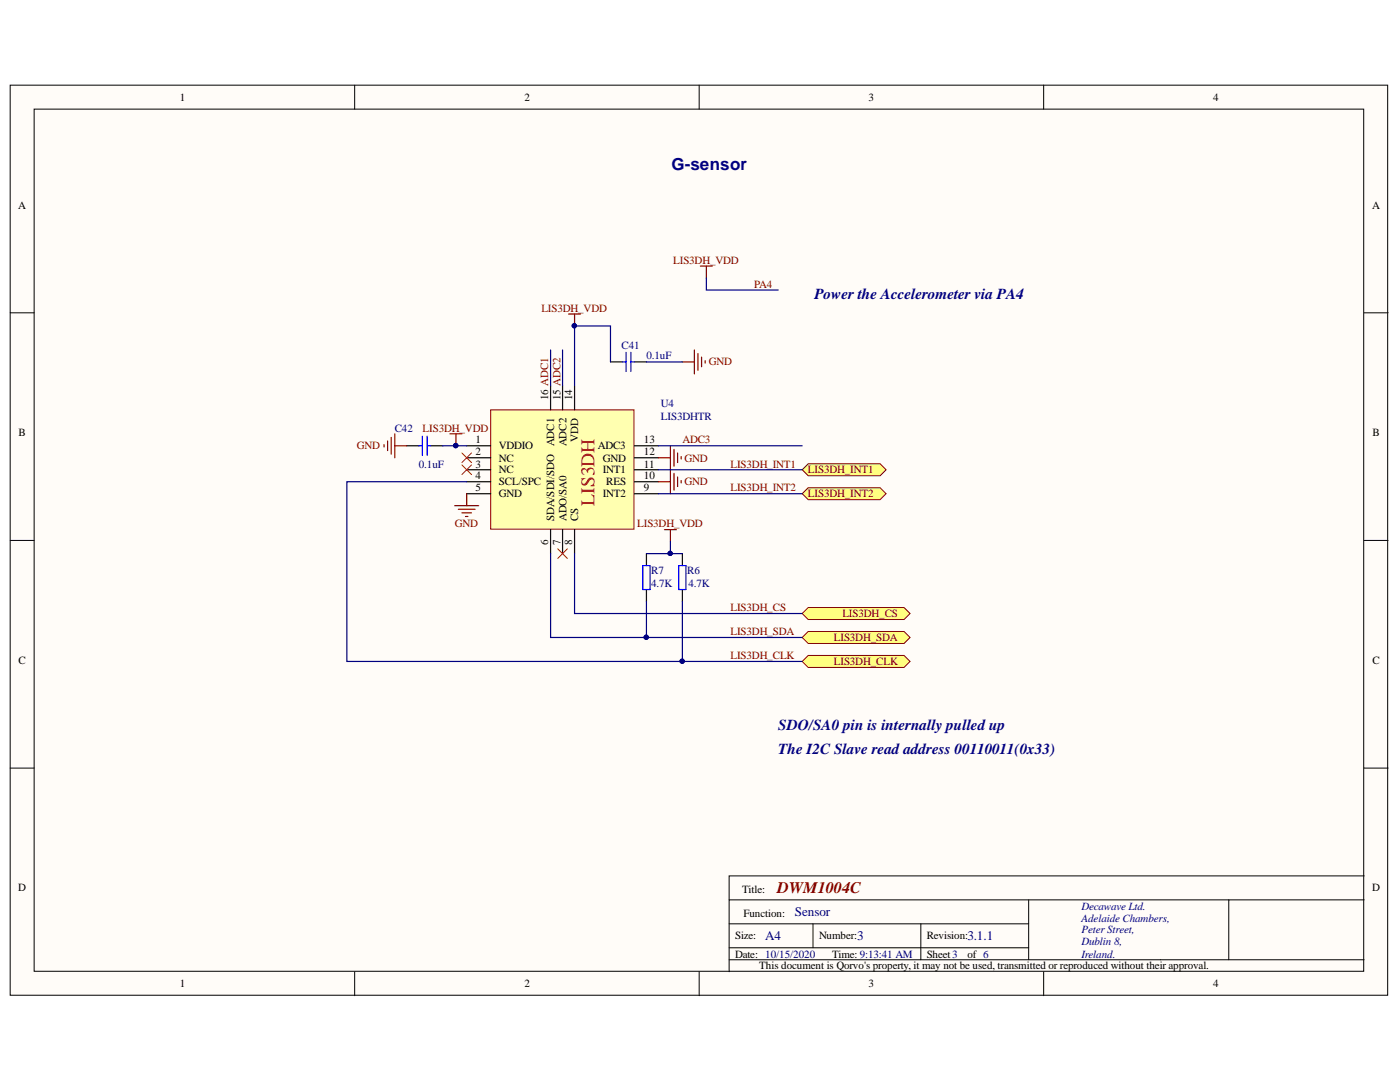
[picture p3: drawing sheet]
<svg xmlns="http://www.w3.org/2000/svg" width="279mm" height="216mm" viewBox="0 0 279 216" stroke-linecap="round" stroke-linejoin="round" font-family="sans-serif">
<g fill="#fffcf8" stroke="#000" stroke-width=".2">
<path d="M2 17h274.9v181.6h-274.9z"/>
<path d="M6.8 21.8h265.4v172h-265.4z"/>
</g>
<g fill="none" stroke="#000" stroke-width=".2">
<path d="M70.8 17v4.8M139.5 17v4.8M208.3 17v4.8M2 62.4h4.8M272.3 62.4h4.7M2 107.8h4.8M272.3 107.8h4.7M2 153.3h4.8M272.3 153.3h4.7M205.3 179.6v11.9M245.2 179.6h-99.7v14.3M272.3 179.6h-27.1v11.9"/>
<path d="M272.3 174.8h-126.8v4.8M70.8 193.9v4.8M139.5 193.9v4.8M145.5 184.3h59.8M145.5 191.5h126.8M145.5 189.1h59.8M162.3 184.3v4.8M183.8 184.3v7.2M208.3 193.9v4.8"/>
</g>
<path d="M97.9 81.8h28.6v23.8h-28.6z" fill="#ffffb0" stroke="#800000" stroke-width=".2"/>
<g fill="none" stroke="#000" stroke-width=".24">
<path d="M109.9 77v4.8M112.3 77v4.8M114.7 77v4.8M121.8 72.2h2.4M126.6 72.2h2.4M81.2 89h2.4M86 89h2.4M93.1 89h4.8M93.1 91.3h4.8M93.1 93.7h4.8M93.1 96.1h4.8M93.1 98.5h4.8"/>
<path d="M126.6 89h4.8M126.6 91.3h4.8M126.6 93.7h4.8M126.6 96.1h4.8M126.6 98.5h4.8M109.9 105.7v4.8M112.3 105.7v4.8M114.7 105.7v4.8"/>
</g>
<g fill="none" stroke="#800000" stroke-width=".24">
<path d="M113.5 62.7h2.4M114.7 62.7v2.3M136.2 72.2h2.4M138.6 69.8v4.8M139.3 70.5v3.4M140 71.3v1.9M140.7 72v.5M76.6 88.7v.5M77.4 88v1.9M78.1 87.3v3.3M78.8 86.6v4.7M78.8 89h2.4"/>
<path d="M93.1 98.5v2.4M131.4 91.3h2.4M131.4 96.1h2.4M133.8 89v9.5M134.5 89.7v3.3M134.5 94.5v3.3M135.2 90.4v1.9M135.2 95.2v1.9M135.9 91.1v.5M135.9 95.9v.5M90.7 100.9h4.8M91.5 101.6h3.3"/>
<path d="M92.2 102.3h1.9M92.9 103.1h.5"/>
</g>
<circle cx="114.6" cy="65" r=".43" fill="#000080" stroke="#000080" stroke-width=".2"/>
<path d="M124.2 72.2h.7M124.9 70.3v3.8M125.9 72.2h.7M125.9 70.3v3.8M83.6 89h.7M84.3 87v3.9M85.2 89h.8M85.2 87v3.9" fill="none" stroke="#00f" stroke-width=".24"/>
<path d="M92.2 90.4l1.9 1.9M92.2 92.8l1.9 1.9M94.1 90.4l-1.9 1.9M94.1 92.8l-1.9 1.9" fill="none" stroke="#f00" stroke-width=".2"/>
<g fill="#ffff80" stroke="#800000" stroke-width=".2">
<path d="M160.1 93.7l1.2-1.2h14.3l1.2 1.2-1.2 1.2h-14.3z" fill-rule="evenodd"/>
<path d="M160.1 98.5l1.2-1.2h14.3l1.2 1.2-1.2 1.2h-14.3z" fill-rule="evenodd"/>
<path d="M160.1 127.2l1.2-1.2h19.1l1.2 1.2-1.2 1.2h-19.1z" fill-rule="evenodd"/>
<path d="M160.1 132l1.2-1.2h19.1l1.2 1.2-1.2 1.2h-19.1z" fill-rule="evenodd"/>
</g>
<path d="M129 110.5v2.4M129 117.6v2.4M136.2 110.5v2.4M136.2 117.6v2.4" fill="none" stroke="#000" stroke-width=".24"/>
<path d="M128.3 112.9h1.4v4.7h-1.4zM135.5 112.9h1.4v4.7h-1.4z" fill="none" stroke="#00f" stroke-width=".24"/>
<path d="M160.1 122.4l1.2-1.2h19.1l1.2 1.2-1.2 1.2h-19.1z" fill-rule="evenodd" fill="#ffff80" stroke="#800000" stroke-width=".2"/>
<path d="M111.3 109.5l1.9 1.9M113.2 109.5l-1.9 1.9" fill="none" stroke="#f00" stroke-width=".2"/>
<path d="M139.8 53.1h2.4M141 53.1v2.4M89.8 86.6h2.4M91 86.6v2.4M132.6 105.7h2.4M133.8 105.7v2.4" fill="none" stroke="#800000" stroke-width=".24"/>
<g fill="#000080" stroke="#000080" stroke-width=".2">
<circle cx="90.9" cy="88.9" r=".43"/>
<circle cx="114.6" cy="65" r=".43"/>
<circle cx="136.1" cy="131.9" r=".43"/>
<circle cx="133.7" cy="110.4" r=".43"/>
<circle cx="129" cy="127.2" r=".43"/>
</g>
<g fill="none" stroke="#000080" stroke-width=".24">
<path d="M141 55.5v2.4h14.3M109.9 69.8v7.2M112.3 69.8v7.2M121.8 72.2v-7.2h-7.1v12M129 72.2h7.2M88.4 89h4.7M93.1 96.1h-23.9v35.9h90.9M131.4 89h28.7M131.4 93.7h28.7M131.4 98.5h28.7M109.9 110.5v16.7h19.1v-7.2M114.7 110.5v11.9h45.4"/>
<path d="M129 110.5h7.2M133.8 108.1v2.4M129 127.2h31.1M136.2 120v12"/>
</g>
<text font-size="3.9" fill="#f00" x="118.6" y="100.9" transform="rotate(-90 118.6 100.9)">LIS3DH</text>
<text font-size="3.4" fill="#000080" x="134" y="33.9">G-sensor</text>
<text font-size="3.2" fill="#800000" x="155.1" y="178.1">DWM1004C</text>
<g font-size="3" fill="#000080">
<text x="162.5" y="59.6">Power the Accelerometer via PA4</text>
<text x="155.3" y="145.6">SDO/SA0 pin is internally pulled up</text>
<text x="155.3" y="150.5">The I2C Slave read address 00110011(0x33)</text>
</g>
<g font-size="2.6" fill="#000080">
<text x="158.6" y="182.8">Sensor</text>
<text x="152.7" y="187.6">A4</text>
<text x="171.1" y="187.6">3</text>
<text x="193.1" y="187.6">3.1.1</text>
</g>
<g font-size="2.2">
<text x="35.9" y="20.1">1</text>
<text x="104.7" y="20.1">2</text>
<text x="173.4" y="20.1">3</text>
<text x="242.1" y="20.1">4</text>
<text x="3.6" y="41.6">A</text>
<text x="273.9" y="41.6">A</text>
<text x="109.4" y="79.8" transform="rotate(-90 109.4 79.8)">16 ADC1</text>
<text x="111.8" y="79.8" transform="rotate(-90 111.8 79.8)">15 ADC2</text>
<text x="114.2" y="79.8" transform="rotate(-90 114.2 79.8)">14</text>
<text x="3.7" y="87">B</text>
<text x="94.9" y="88.5">1</text>
<text x="99.6" y="89.7">VDDIO</text>
<text x="110.6" y="89.1" transform="rotate(-90 110.6 89.1)">ADC1</text>
<text x="113" y="89.1" transform="rotate(-90 113 89.1)">ADC2</text>
<text x="115.4" y="88.1" transform="rotate(-90 115.4 88.1)">VDD</text>
<text x="119.3" y="89.7">ADC3</text>
<text x="128.5" y="88.5">13</text>
<text x="273.9" y="87">B</text>
<text x="94.9" y="90.8">2</text>
<text x="94.9" y="93.3">3</text>
<text x="94.9" y="95.7">4</text>
<text x="99.6" y="92.1">NC</text>
<text x="99.6" y="94.5">NC</text>
<text x="120.3" y="94.5">INT1</text>
<text x="120.3" y="92.1">GND</text>
<text x="128.5" y="95.7">10</text>
<text x="128.5" y="93.3">11</text>
<text x="128.5" y="90.8">12</text>
<text x="94.9" y="98">5</text>
<text x="99.6" y="96.8">SCL/SPC</text>
<text x="99.6" y="99.2">GND</text>
<text x="120.3" y="99.2">INT2</text>
<text x="121" y="96.8">RES</text>
<text x="128.5" y="98">9</text>
<text x="110.6" y="104" transform="rotate(-90 110.6 104)">SDA/SDI/SDO</text>
<text x="113" y="104" transform="rotate(-90 113 104)">ADO/SA0</text>
<text x="115.4" y="104" transform="rotate(-90 115.4 104)">CS</text>
<text x="109.4" y="108.7" transform="rotate(-90 109.4 108.7)">6</text>
<text x="111.8" y="108.7" transform="rotate(-90 111.8 108.7)">7</text>
<text x="114.2" y="108.7" transform="rotate(-90 114.2 108.7)">8</text>
<text x="3.7" y="132.5">C</text>
<text x="273.9" y="132.5">C</text>
<text x="3.6" y="177.9">D</text>
<text x="148.1" y="178.1">Title:</text>
<text x="273.9" y="177.9">D</text>
<text x="148.4" y="183">Function:</text>
<text x="146.7" y="187.4">Size:</text>
<text x="146.7" y="191.1">Date: 10/15/2020</text>
<text x="163.5" y="187.4">Number:</text>
<text x="166.1" y="191.1">Time: 9:13:41 AM</text>
<text x="184.9" y="187.4">Revision:</text>
<text x="184.9" y="191.1">Sheet3</text>
<text x="193.1" y="191.1">of 6</text>
<text x="35.9" y="197">1</text>
<text x="104.7" y="197">2</text>
<text x="151.5" y="193.4">This document is Qorvo's property, it may not be used, transmitted or reproduced without their approval.</text>
<text x="173.4" y="197">3</text>
<text x="242.1" y="197">4</text>
</g>
<g font-size="2.2" fill="#800000">
<text x="134.3" y="52.6">LIS3DH_VDD</text>
<text x="150.5" y="57.4">PA4</text>
<text x="108" y="62.2">LIS3DH_VDD</text>
<text x="141.5" y="72.9">GND</text>
<text x="71.2" y="89.7">GND</text>
<text x="84.3" y="86.1">LIS3DH_VDD</text>
<text x="136.2" y="88.5">ADC3</text>
<text x="136.6" y="92.1">GND</text>
<text x="145.8" y="93.3">LIS3DH_INT1</text>
<text x="161.3" y="94.5">LIS3DH_INT1</text>
<text x="136.6" y="96.8">GND</text>
<text x="145.8" y="98">LIS3DH_INT2</text>
<text x="161.3" y="99.2">LIS3DH_INT2</text>
<text x="90.8" y="105.2">GND</text>
<text x="127.2" y="105.2">LIS3DH_VDD</text>
<text x="145.8" y="122">LIS3DH_CS</text>
<text x="168.1" y="123.2">LIS3DH_CS</text>
<text x="145.8" y="126.7">LIS3DH_SDA</text>
<text x="145.8" y="131.5">LIS3DH_CLK</text>
<text x="166.4" y="128">LIS3DH_SDA</text>
<text x="166.4" y="132.7">LIS3DH_CLK</text>
</g>
<g font-size="2.2" fill="#000080">
<text x="124" y="69.6">C41</text>
<text x="129" y="71.7">0.1uF</text>
<text x="131.9" y="83.7">LIS3DHTR</text>
<text x="131.9" y="81.3">U4</text>
<text x="78.8" y="86.1">C42</text>
<text x="83.6" y="93.3">0.1uF</text>
<text x="130" y="114.5">R7</text>
<text x="130" y="117.1">4.7K</text>
<text x="137.1" y="114.5">R6</text>
<text x="137.4" y="117.1">4.7K</text>
<text x="215.8" y="181.5">Decawave Ltd.</text>
<text x="215.8" y="183.9">Adelaide Chambers,</text>
<text x="215.8" y="186.2">Peter Street,</text>
<text x="215.8" y="188.6">Dublin 8,</text>
<text x="215.8" y="191.1">Ireland.</text>
</g>
</svg>
